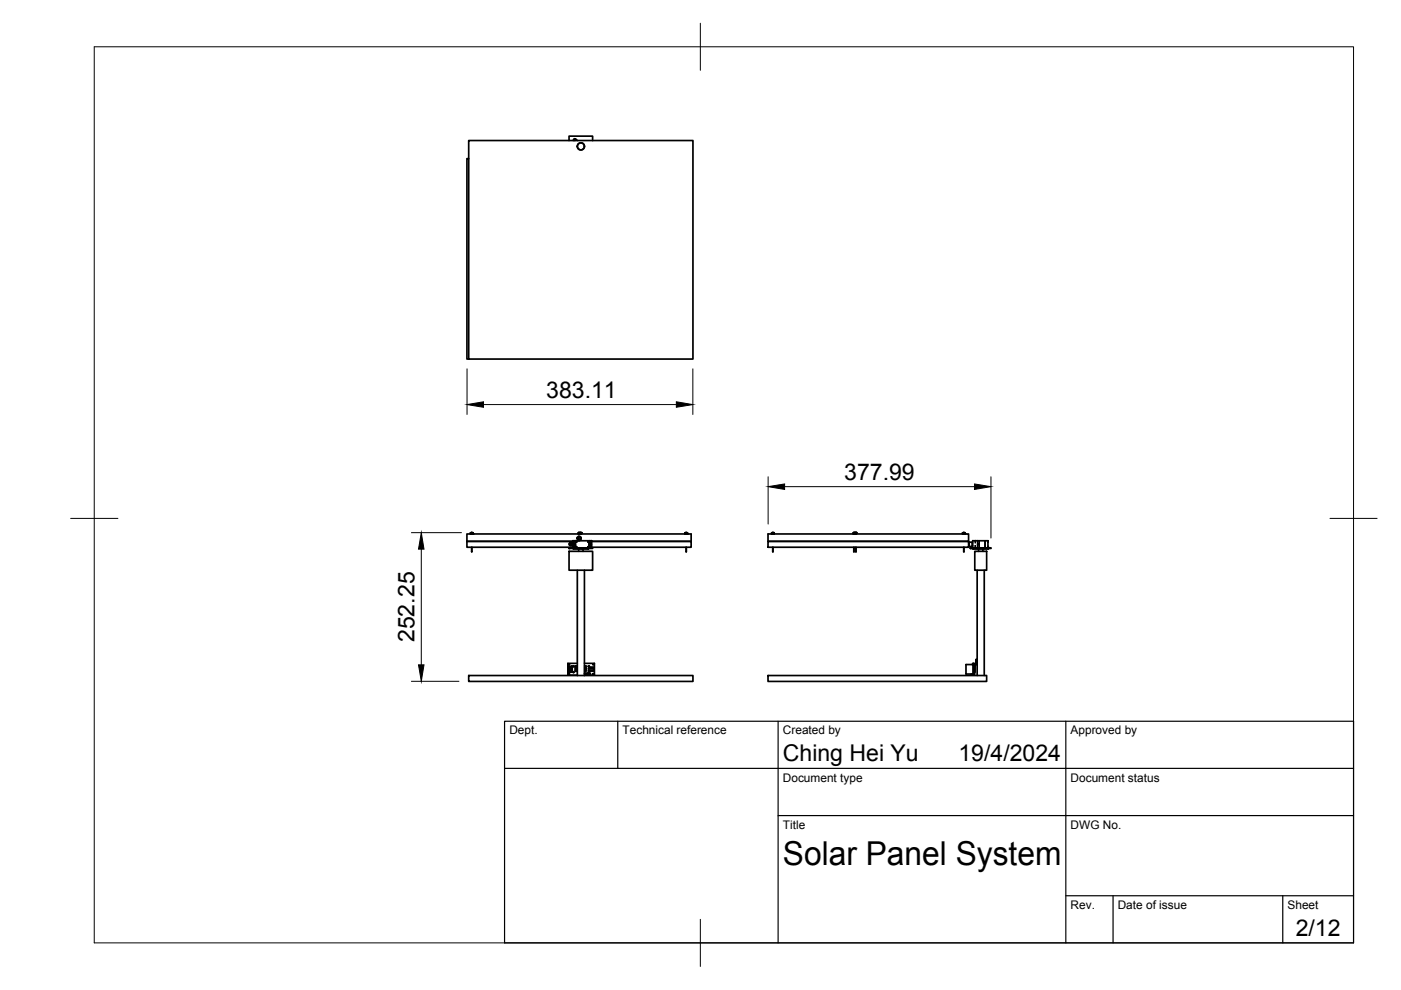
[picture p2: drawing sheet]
<svg xmlns="http://www.w3.org/2000/svg" width="297mm" height="210mm" viewBox="0 0 297 210" stroke-linecap="round" stroke-linejoin="round" font-family="sans-serif">
<!-- layer: Visible -->
<g fill="none" stroke="#000" stroke-width=".36">
<path d="M99.4 33.6h-.4v42.5h.4M99.4 29.8h47.5v46.3h-47.5zM120.6 29.8v-.9h5v.9M121.8 29.8l.1-.2v.2M122.1 29.5l.3 .3M122.1 29.5h-.4l-.1 .3M99 114.8v-1.6h47.5v1.6h-21h21v1.2h-21M99 114.8v1.2h22.5M99 114.8h22.5M99.8 113h.5M99.8 113v.2h.5v-.2M99.8 113.2h.5"/>
<path d="M100 116v1l.1-1M100 112.9h.1M100 112.9l-.2 .1M100.1 112.9l.2 .1M100.3 113.2h.1M120.6 116.2h5v.1h-5zM120.6 116.2v.1M120.6 116.9h5v4h-5zM120.9 115.7l.6 .1M121.5 115.3l-.2 .1 .2 .1M121.5 115l-.8 .2v.3l.2 .2M121.5 115.3v.2"/>
<path d="M121.6 116.3v.1h3.2v-.1M121.6 115.3h-.1v-.7h3.9l.1 .7-.4 .1 .4 .1v.6M121.6 114.8h.4v1.2h-.4v-.4l.4-.2-.1-.2h-.3zM121.6 115.3l.2 .1-.3 .1v.6M121.6 115.3l.1 .1-.1-.1M122 116.1h.1M122.1 114.6l-.1 1.5M122.1 115.9h.1M122.1 114.7v.1M122.1 115.9l.2 .2h-.2zM122.1 114.7l.2 .2M122.1 114.8l.2 .1"/>
<path d="M122.3 114.9h.1M122.6 116.2h.3M122.6 114.7h.3M122.6 113h.7M122.6 113v.2h.7M122.6 113h.5M122.6 113.2h.1M122.7 113h-.1M122.7 116.4v.5M122.7 112.9h.1M122.7 112.9l-.1 .1M122.7 113.7v.9"/>
<path d="M122.8 113.7v.9M122.8 112.9h.3M122.8 113.2h.3M122.8 112.9h.1M123.1 112.9h.1M123.1 113h.2M123.1 113.9v.5M123.2 112.9v.1M123.2 114v.3M123.2 113h.1M123.3 113v.2M123.3 113.2h-.1"/>
<path d="M123.6 116.4v.5M124.8 115.9l-.2 .2M124.8 114.7l-.2 .2M124.8 115.9h.1M124.8 114.7h.1M124.8 115.9l-.1 .2M124.8 114.7l-.1 .2M124.9 114.6v.1M124.9 114.7v1.4M125.3 115.2v-.4h-.4v1.2h.4v-.4M125.3 115.2h-.3v.2l.2 .2h.1M125.5 116.1h-4"/>
<path d="M145.2 113h.6M145.2 113v.2h.6v-.2M145.2 113.2h.6M145.2 113.2h.1M145.5 116v1v-1M145.5 112.9h.1M145.5 112.9l-.3 .1M145.5 112.9l.3 .1M145.8 113.2h-.1M162.8 113.2h42.6v1.6h-42.6zM162.8 114.8h42.6v1.2h-42.6zM163.6 113.2h.1"/>
<path d="M163.6 113h.5M163.6 113v.2M163.8 116v1l.1-1M163.8 112.9h.1M163.8 112.9l-.2 .1M163.9 112.9l.2 .1M164.1 113v.2h-.5M164.1 113.2h.1M180.9 113h.2M180.9 113.2h.7M180.9 113v.2M181 113.2h.1"/>
<path d="M181 113h.1M181 116v1l.1-1M181 112.9h.1M181 112.9v.1M181.1 113h.5v.2M181.1 112.9h.3M181.1 112.9h.1M181.4 112.9h.1M181.4 116v1l.1-1M181.5 112.9l.1 .1M181.6 113.2h.1M204.1 113h.5"/>
<path d="M204.1 113v.2h.5v-.2M204.1 113.2h.5M204.1 113.2h.1M204.3 116v1l.1-1M204.3 112.9h.1M204.3 112.9l-.2 .1M204.4 112.9l.2 .1M204.6 113.2h.1M205.4 115.9h.1M205.4 114.9h.1M205.5 114.9h.6v1h-.6zM205.7 116.2h4.4v.1h-4.4z"/>
<path d="M205.7 116.2v.1M206.1 115.7h.1M206.1 115.1h.1M206.2 114.7v1.4M206.2 116.1h.1M206.2 114.7h.6M206.2 116.2h.6M206.3 114.6l-.1 .1M206.3 116.3v.1h3.3v-.1M206.7 116.9h2.5v4h-2.5zM206.8 116.2h.1M206.8 114.7h.1"/>
<path d="M206.8 114.7v.4M206.8 116.1h.1M206.8 115.7v.4M206.8 116.2h.8M206.8 114.7h.8M206.8 114.6v.1M207.3 115.3h.3M207.3 115.5h.3M207.3 114.7v1.4M207.3 114.6v.1M207.5 116.4v.5M207.6 114.7h1.3v1.5h-1.3"/>
<path d="M207.6 114.7v1.5M208.4 116.4v.5M209.4 114.7h-.5v1.5h.5M209.5 114.6v.1M209.5 114.7v1.4M209.5 115.9v.2M209.5 115.9h.1M209.5 114.7h.1M209.5 114.7v.2M209.5 114.7v.1M209.5 116.1h.1M122.4 120.9v22.3"/>
<path d="M123.9 120.9v22.3M207 139.8h-.1M207 139.8h.1M207.2 120.9v22.3M208.7 120.9v22.3M99.4 143.2h47.5v1.3h-47.5zM120.5 141.3l.1 .1zM120.5 141.5h.1zM120.5 141.6l.1 .1zM120.5 141.8l.1 .1zM120.5 142h.1zM120.5 142.1l.1 .1z"/>
<path d="M120.5 142.3h.1zM120.5 142.4l.1 .1zM120.6 142.1h.1M120.6 141.8h.1M120.6 141.5h.1M120.6 141.3h.1M120.6 141.6h.1M120.6 142h.1M120.6 142.3h.1M120.6 142.4h.1M120.6 141.7h.1M120.6 141.4h.1"/>
<path d="M120.6 141.9h.1M120.6 142.2h.1M120.6 141.3h.6M120.6 142.5h.6M120.6 141.4v.1M120.6 141.5v.1M120.6 141.7v.1M120.6 141.9v.1M120.6 142v.1M120.6 142.2v.1M120.6 142.3v.1M120.6 142.5h.1"/>
<path d="M120.7 141.3v1.2h-.1M121.1 141.3v1.2h.2l-.2-.1M121.1 141.3h.2l-.2 .1M121.1 141.5h.2h-.2M121.1 141.6h.2l-.2 .1M121.1 141.8h.2l-.2 .1M121.1 142h.2h-.2M121.1 142.1h.2l-.2 .1M121.1 142.3h.2h-.2M121.2 141.4v.1M121.2 141.5v.1M121.2 141.7v.1"/>
<path d="M121.2 141.9v.1M121.2 142v.1M121.2 142.2v.1M121.2 142.3v.1M121.2 142.5h.1M121.2 141.3v.1M121.2 141.5h.1M121.2 141.6v.1M121.2 141.8v.1M121.2 142h.1M121.2 142.1v.1M121.2 142.3h.1"/>
<path d="M121.2 142.4v.1M122 142.2l.2 .1zM122 141.8l.2 .1zM122 142l.2 .1zM122 141.6l.2 .1zM122 141.2l.2 .1zM122 141.4l.2 .1zM122.4 140.6h-2v2.5h2M123.9 142.8h.2l-.2 .1M123.9 140.6h2.1v2.5h-2.1M124 141.2l.2 .1zM124 141.4l.2 .1z"/>
<path d="M124 142l.2 .1zM124 141.8l.2 .1zM124 142.2l.2 .1zM124 141.6l.2 .1zM124.2 142.8l.2 .1zM124.5 142.8l.3 .1zM124.8 142.1h1.1M124.8 141.7h1.1M124.8 141.7h.1M124.8 141.5v.1zM124.8 142.2h.1M124.8 141.6v.1"/>
<path d="M124.8 142.1v.1M124.9 141.6h.1M124.9 141.6v.1M124.9 142.1v.1M124.9 142.8l.3 .1zM125 141.5v.1zM125 142.2h.1M125 141.6v.1M125 142.1v.1M125.1 141.6h.1M125.1 141.6v.1M125.1 142.1v.1"/>
<path d="M125.2 141.5v.1zM125.2 142.2h.1M125.2 141.6v.1M125.2 142.1v.1M125.2 141.6h.1M125.3 141.5v.1zM125.3 142.2h.1M125.3 141.6v.1M125.3 142.1v.1M125.4 141.6h.1M125.4 141.6v.1M125.4 142.1v.1"/>
<path d="M125.5 141.5v.1zM125.5 142.2h.1M125.5 141.6v.1M125.5 142.1v.1M125.6 141.6h.1M125.6 141.6v.1M125.6 142.1v.1M125.7 141.5v.1zM125.7 142.2h.1M125.7 141.6v.1M125.7 142.1v.1M125.7 141.6h.1"/>
<path d="M125.8 141.5v.1zM125.8 142.2h.1M125.8 141.6v.1M125.8 142.1v.1M125.9 141.6h.1M125.9 141.6v.1M125.9 142.1v.1M125.9 141.7v.4M125.9 141.7h-1.1v.4h1.1M162.8 143.2h46.4v1.3h-46.4zM204.8 140.9h1.5M204.8 142.9h1.5"/>
<path d="M204.8 140.9v2M205.9 142.9v.1M206 143v.1M206 143.1h.2M206.2 140.9h.1M206.2 142.9l.1 .2M206.3 140.7l-.2 .2M206.3 140.6h.2v2.5h-.2zM206.5 142.8h.1M206.5 140.7h.3v.3h-.3M206.5 142.8h.1l-.1 .2M206.5 141.3h.2v1.2h-.2"/>
<path d="M206.5 142.5h.1M206.5 140.8h.3M206.6 141.2v1.3M206.6 141.3v.1M206.6 141.4h.1M206.6 141.3h.1M206.6 141.5h.1M206.6 141.6v.1M206.6 141.7h.1M206.6 141.6h.1M206.6 141.8v.1M206.6 141.9h.1"/>
<path d="M206.6 141.8h.1M206.6 142h.1M206.6 142.1v.1M206.6 142.2h.1M206.6 142.1h.1M206.6 142.3h.1M206.6 142.4l-.1 .1M206.6 142.5h.1M206.6 142.4h.1M206.6 142.5l-.1 .1M206.8 140.8h.1l.2-1-.1 1.1M207 140.9l-.5 .1"/>
<circle cx="123.2" cy="31" r=".75"/>
<circle cx="120.9" cy="115.4" r=".1"/>
<circle cx="121.2" cy="115.4" r=".1"/>
<circle cx="122.2" cy="116" r=".12"/>
<circle cx="122.2" cy="114.8" r=".12"/>
<circle cx="122.8" cy="114.1" r=".43"/>
<circle cx="124.7" cy="114.8" r=".12"/>
<circle cx="124.7" cy="116" r=".12"/>
<circle cx="120.7" cy="140.9" r=".1"/>
<circle cx="120.7" cy="142.9" r=".1"/>
<circle cx="121.6" cy="142.5" r=".12"/>
<circle cx="121.6" cy="141.3" r=".12"/>
<circle cx="121.6" cy="141.3" r=".05"/>
<circle cx="121.6" cy="142.5" r=".05"/>
<circle cx="124.9" cy="142.5" r=".05"/>
<circle cx="124.9" cy="141.3" r=".05"/>
<circle cx="124.9" cy="142.5" r=".12"/>
<circle cx="124.9" cy="141.3" r=".12"/>
<circle cx="125.8" cy="142.9" r=".1"/>
<circle cx="125.8" cy="140.9" r=".1"/>
</g>
<g fill="#000">
<circle cx="99.8" cy="113.2" r=".18"/>
<circle cx="99.8" cy="113" r=".18"/>
<circle cx="100.3" cy="113.2" r=".18"/>
<circle cx="120.6" cy="116.3" r=".18"/>
<circle cx="122.7" cy="116.2" r=".18"/>
<circle cx="122.8" cy="112.9" r=".18"/>
<circle cx="122.8" cy="116.2" r=".18"/>
<circle cx="123.1" cy="112.9" r=".18"/>
<circle cx="123.1" cy="116.2" r=".18"/>
<circle cx="123.2" cy="116.2" r=".18"/>
<circle cx="123.2" cy="113" r=".18"/>
<circle cx="124.7" cy="116.1" r=".18"/>
<circle cx="124.8" cy="114.7" r=".18"/>
<circle cx="145.2" cy="113.2" r=".18"/>
<circle cx="145.2" cy="113" r=".18"/>
<circle cx="145.8" cy="113.2" r=".18"/>
<circle cx="181" cy="113" r=".18"/>
<circle cx="181.1" cy="112.9" r=".18"/>
<circle cx="181.4" cy="112.9" r=".18"/>
<circle cx="204.1" cy="113" r=".18"/>
<circle cx="204.1" cy="113.2" r=".18"/>
<circle cx="204.6" cy="113.2" r=".18"/>
<circle cx="205.7" cy="116.3" r=".18"/>
<circle cx="205.7" cy="116.2" r=".18"/>
<circle cx="209.5" cy="116.1" r=".18"/>
</g>
<!-- layer: BORDER -->
<path d="M20 9.9h267v190h-267zM148.5 4.9v10M15 109.9h10M282 109.9h10M148.5 194.9v10" fill="none" stroke="#000" stroke-width=".21"/>
<!-- layer: TITLEBLOCK -->
<path d="M107 152.9h180v47h-180zM131 152.9v10M165 152.9v47M226 152.9v47M107 162.9h180M165 172.9h122M226 189.9h61M236 189.9v10M272 189.9v10" fill="none" stroke="#000" stroke-width=".25"/>
<!-- layer: FD_Dimensions -->
<path d="M99 78.2v9.7M146.9 78.2v9.7M102.5 85.8h40.9M87.2 112.9h10.6M89.3 116.4v24.6M162.9 101.1v10M166.3 103.2h40.3M210.1 101.1v13M87.2 144.5h10.1" fill="none" stroke="#000" stroke-width=".21"/>
<path d="M99 85.8l3.5-.6v1.2zM143.4 85.2l3.5 .6-3.5 .6zM89.3 112.9l.6 3.5h-1.2zM162.9 103.2l3.4-.6v1.2zM206.6 102.6l3.5 .6-3.5 .6zM88.7 141h1.2l-.6 3.5z" fill="#000" stroke="#000" stroke-width=".21"/>
<text font-size="7" x="166" y="183.4">Solar Panel System</text>
<g font-size="4.9">
<text x="115.8" y="84.3">383.11</text>
<text x="179" y="101.7">377.99</text>
<text x="87.9" y="136.2" transform="rotate(-90 87.9 136.2)">252.25</text>
<text x="166" y="161.4">Ching Hei Yu</text>
<text x="203.2" y="161.4">19/4/2024</text>
<text x="274.7" y="198.6">2/12</text>
</g>
<g font-size="2.5">
<text x="108" y="155.7">Dept.</text>
<text x="132" y="155.7">Technical reference</text>
<text x="166" y="155.7">Created by</text>
<text x="227" y="155.7">Approved by</text>
<text x="166" y="165.7">Document type</text>
<text x="227" y="165.7">Document status</text>
<text x="166" y="175.7">Title</text>
<text x="227" y="175.7">DWG No.</text>
<text x="227" y="192.7">Rev.</text>
<text x="237" y="192.7">Date of issue</text>
<text x="273" y="192.7">Sheet</text>
</g>
</svg>
